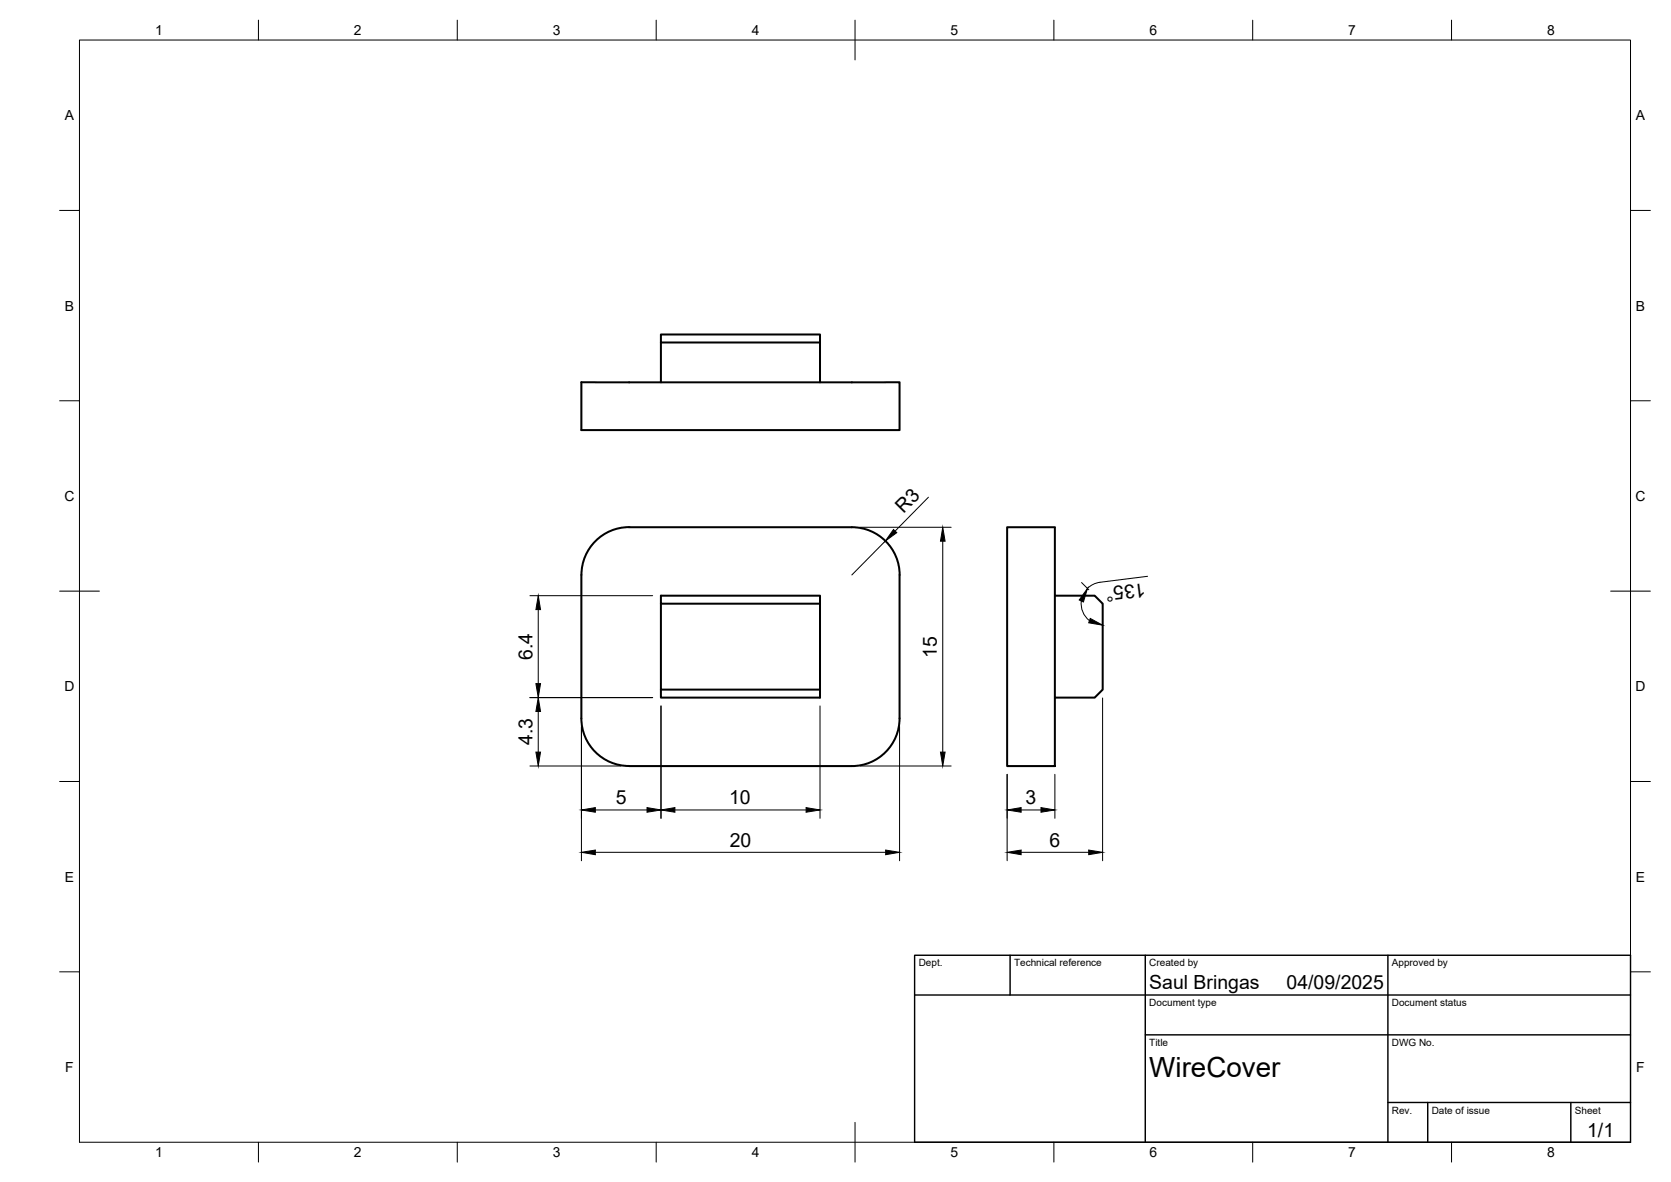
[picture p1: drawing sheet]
<svg xmlns="http://www.w3.org/2000/svg" width="420mm" height="297mm" viewBox="0 0 420 297" stroke-linecap="round" stroke-linejoin="round" font-family="sans-serif">
<!-- layer: Visible -->
<path d="M146.2 96.1h80v12h-80zM166.2 86.1v10M206.2 86.1h-40v-2h40v12M158.2 132.5h56a12 12 0 0 1 12 12M158.2 132.5a12 12 0 0 0-12 12M253.2 132.5h12.1v60h-12.1zM146.2 144.5v36a12 12 0 0 0 12 12M166.2 149.7h40v2h-40zM166.2 151.7v21.6h40M206.2 151.7v23.6h-40v-2M226.2 144.5v36a12 12 0 0 1-12 12h-56M265.3 149.7h10l2 2v21.6l-2 2h-10" fill="none" stroke="#000" stroke-width=".51"/>
<!-- layer: BORDER -->
<g fill="none" stroke="#000" stroke-width=".25">
<path d="M20 10.1h390v276.9h-390zM65 5.1v5M115 5.1v5M165 5.1v5M215 5.1v10M265 5.1v5M315 5.1v5M365 5.1v5M15 52.9h5M410 52.9h5M15 100.7h5M410 100.7h5"/>
<path d="M15 148.6h10M405 148.6h10M15 196.4h5M410 196.4h5M15 244.2h5M410 244.2h5M65 287v5M115 287v5M165 287v5M215 282.1v9.9M265 287v5M315 287v5"/>
<path d="M365 287v5"/>
</g>
<!-- layer: TITLEBLOCK -->
<path d="M230 240.1h180v46.9h-180zM230 250h180M254 240.1v9.9M288 240.1v46.9M349 240.1v46.9M288 260.1h122M349 277.1h61M359 277.1v9.9M395 277.1v9.9" fill="none" stroke="#000" stroke-width=".36"/>
<!-- layer: FD_Dimensions -->
<g fill="none" stroke="#000" stroke-width=".25">
<path d="M216.3 132.5h22.9M222.6 136l-8.4 8.5M233.4 125l-8.3 8.5M237 136v53M133.2 149.7h30.9M135.3 153.2v18.6M271.9 151a5.4 5.4 0 0 0 2 5M271.9 146.4l1.9 1.8M288.5 144.8l-12.5 1.6-1.6 .7-1 .8M133.2 175.3h30.9M135.3 178.8v10.2M166.2 177.4v28.2"/>
<path d="M206.2 177.4v28.2M277.2 175.4v40.9M133.2 192.5h22.9M146.2 182.6v33.7M216.3 192.5h22.9M226.2 182.6v33.7M253.2 194.6v21.7M265.2 194.6v11M149.7 214.2h73M149.7 203.5h13M169.7 203.5h33M256.8 214.2h16.9"/>
<path d="M256.8 203.5h4.9"/>
</g>
<g fill="#000" stroke="#000" stroke-width=".25">
<path d="M224.7 133.1l.8 .8-2.9 2.1zM237 132.5l.6 3.5h-1.1zM135.3 149.7l.6 3.5h-1.2zM273.4 147.9l-1 3.4-1-.5zM274.1 155.4l3.1 1.7-3.5-.6zM135.3 175.3l.6 3.5h-1.2zM134.7 171.8h1.2l-.6 3.5zM134.7 189h1.2l-.6 3.5zM236.5 189h1.1l-.6 3.5zM146.2 214.2l3.5-.6v1.2zM146.2 203.5l3.5-.5v1.1zM162.7 203l3.5 .5-3.5 .6z"/>
<path d="M166.2 203.5l3.5-.5v1.1zM202.7 203l3.5 .5-3.5 .6zM222.7 213.6l3.5 .6-3.5 .6zM253.2 214.2l3.6-.6v1.2zM253.2 203.5l3.6-.5v1.1zM261.7 203l3.5 .5-3.5 .6zM273.7 213.6l3.5 .6-3.5 .6z"/>
</g>
<text font-size="7" x="289" y="270.6">WireCover</text>
<g font-size="4.9">
<text x="227.2" y="129.2" transform="rotate(-45 227.2 129.2)">R3</text>
<text x="287.8" y="146.4" transform="rotate(173 287.8 146.4)">135°</text>
<text x="133.9" y="165.9" transform="rotate(-90 133.9 165.9)">6.4</text>
<text x="235.6" y="165.4" transform="rotate(-90 235.6 165.4)">15</text>
<text x="133.9" y="187.2" transform="rotate(-90 133.9 187.2)">4.3</text>
<text x="154.8" y="202.1">5</text>
<text x="183.3" y="202.1">10</text>
<text x="257.9" y="202.1">3</text>
<text x="183.5" y="212.7">20</text>
<text x="263.9" y="212.7">6</text>
<text x="289" y="248.5">Saul Bringas</text>
<text x="323.5" y="248.5">04/09/2025</text>
<text x="399.1" y="285.7">1/1</text>
</g>
<g font-size="3.5">
<text x="39" y="8.8">1</text>
<text x="89" y="8.8">2</text>
<text x="139" y="8.8">3</text>
<text x="189" y="8.8">4</text>
<text x="239" y="8.8">5</text>
<text x="289" y="8.8">6</text>
<text x="339" y="8.8">7</text>
<text x="389" y="8.8">8</text>
<text x="16.3" y="30.2">A</text>
<text x="411.3" y="30.2">A</text>
<text x="16.3" y="78">B</text>
<text x="411.3" y="78">B</text>
<text x="16.2" y="125.9">C</text>
<text x="411.2" y="125.9">C</text>
<text x="16.2" y="173.7">D</text>
<text x="411.2" y="173.7">D</text>
<text x="16.3" y="221.6">E</text>
<text x="411.3" y="221.6">E</text>
<text x="16.4" y="269.4">F</text>
<text x="411.4" y="269.4">F</text>
<text x="39" y="290.8">1</text>
<text x="89" y="290.8">2</text>
<text x="139" y="290.8">3</text>
<text x="189" y="290.8">4</text>
<text x="239" y="290.8">5</text>
<text x="289" y="290.8">6</text>
<text x="339" y="290.8">7</text>
<text x="389" y="290.8">8</text>
</g>
<g font-size="2.5">
<text x="231" y="242.9">Dept.</text>
<text x="255" y="242.9">Technical reference</text>
<text x="289" y="242.9">Created by</text>
<text x="350" y="242.9">Approved by</text>
<text x="289" y="252.8">Document type</text>
<text x="350" y="252.8">Document status</text>
<text x="289" y="262.9">Title</text>
<text x="350" y="262.9">DWG No.</text>
<text x="350" y="279.9">Rev.</text>
<text x="360" y="279.9">Date of issue</text>
<text x="396" y="279.9">Sheet</text>
</g>
</svg>
